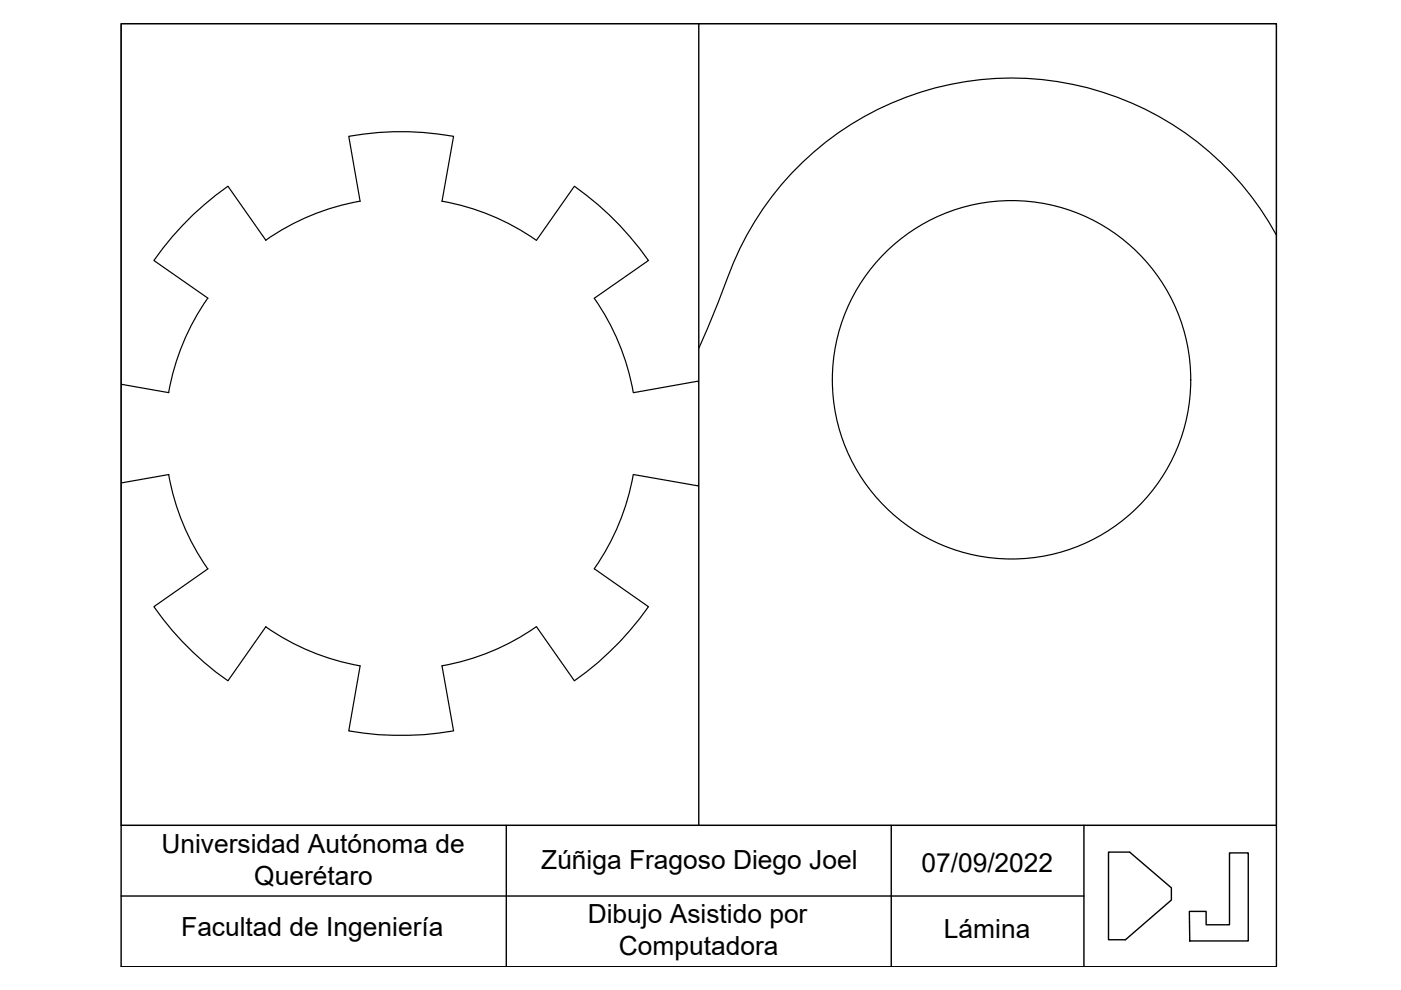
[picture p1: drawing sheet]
<svg xmlns="http://www.w3.org/2000/svg" width="297mm" height="210mm" viewBox="0 0 297 210" stroke-linecap="round" stroke-linejoin="round" font-family="sans-serif">
<!-- layer: Figura -->
<g fill="none" stroke="#000" stroke-width=".25">
<path d="M56.4 51l-8.1-11.5a62.9 62.9 0 0 0-15.7 15.7l11.5 8M76.3 42.7a50 50 0 0 0-20 8.2M76.4 42.7l-2.5-13.8a62.6 62.6 0 0 1 22.3 0l-2.5 13.8M93.7 42.7a50 50 0 0 1 20 8.2M113.7 51l8.1-11.5a64.8 64.8 0 0 1 15.7 15.7l-11.5 8a50 50 0 0 1 8.3 20M270.6 49.8a64 64 0 0 0-61.1-33.1 64 64 0 0 0-55.2 42.1l-2.1 5.4-4 9.6M44 63.2a50 50 0 0 0-8.2 20M25.7 81.5l10.1 1.8M148.1 81.1v-.3l-13.8 2.5M25.7 102.4l10.1-1.8a50 50 0 0 0 8.2 20M134.3 100.6a50 50 0 0 1-8.3 20l11.5 8a63.6 63.6 0 0 1-15.7 15.7l-8.1-11.4M134.3 100.6l13.8 2.4v-.3"/>
<path d="M44.1 120.6l-11.5 8a63.6 63.6 0 0 0 15.7 15.7l8.1-11.4M56.3 132.9a50 50 0 0 0 20 8.3M113.7 132.9a50 50 0 0 1-20 8.3l2.5 13.8a65.4 65.4 0 0 1-22.3 0l2.5-13.8"/>
<circle cx="214.5" cy="80.5" r="38"/>
</g>
<!-- layer: Marco -->
<path d="M25.7 5h244.9v200h-244.9zM25.7 175h244.9M107.3 175v30M189 175v30M229.8 175v30M25.7 190h204.1M235 180.7h4.5l8.9 7.5v2.6l-9.8 8.4h-3.6zM260.7 180.8h4v18.7h-12.4l-.1-6.3h3.5v2.9h5z" fill="none" stroke="#000" stroke-width=".3"/>
<path d="M25.7 5h122.5v170h-122.5zM148.2 5h122.4v170h-122.4z" fill="none" stroke="#000" stroke-width=".21"/>
<g font-size="5.6">
<text x="34.2" y="180.9">Universidad Autónoma de</text>
<text x="114.8" y="184.3">Zúñiga Fragoso Diego Joel</text>
<text x="195.4" y="184.9">07/09/2022</text>
<text x="53.9" y="187.6">Querétaro</text>
<text x="124.6" y="195.8">Dibujo Asistido por</text>
<text x="38.4" y="198.4">Facultad de Ingeniería</text>
<text x="131.2" y="202.5">Computadora</text>
<text x="200.1" y="198.8">Lámina</text>
</g>
</svg>
